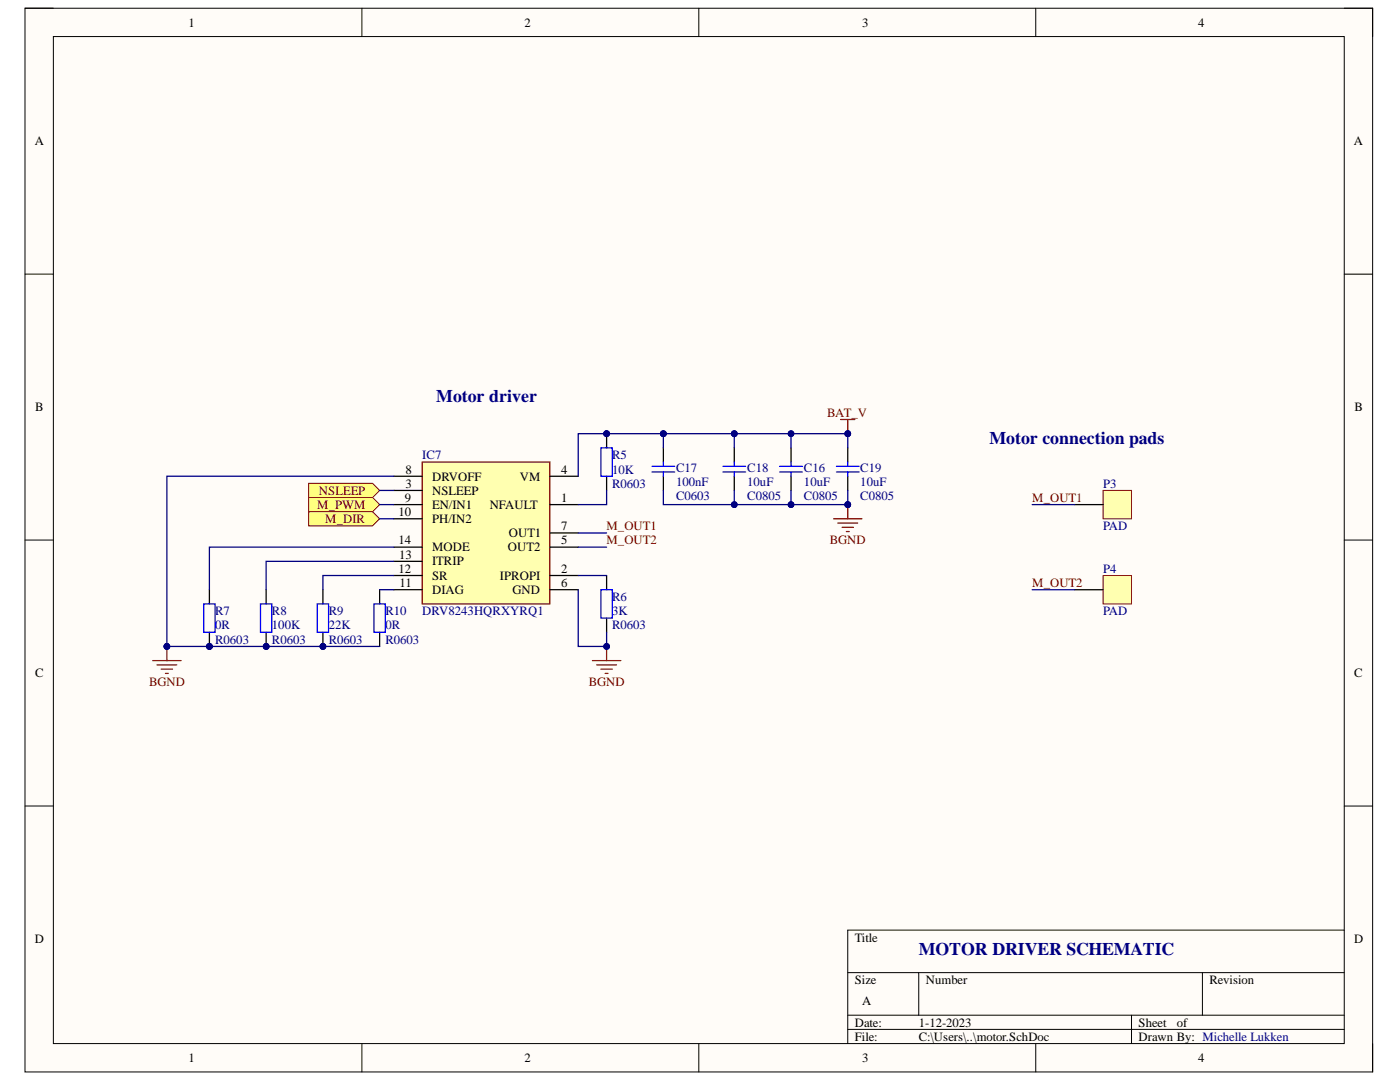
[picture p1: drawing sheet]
# Altium schematic sheet motor.SchDoc
size A; SheetNumber: 3; SheetTotal: 3; SPICEModelCacheKFHQGXDF: <root> / <DocumentId>KFHQGXDF</DocumentId> / </root>

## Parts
C16  Capacitance: 10uF  [C0805]
C17  Capacitance: 100nF  [C0603]
C18  Capacitance: 10uF  [C0805]
C19  Capacitance: 10uF  [C0805]
IC7  DRV8243HQRXYRQ1  [DRV8243HQRXYRQ1]
P3  PAD  [PAD]
P4  PAD  [PAD]
R5  10K  [R0603]
R6  3K  [R0603]
R7  0R  [R0603]
R8  100K  [R0603]
R9  22K  [R0603]
R10  0R  [R0603]

## Ports
M_DIR (in, see top_overview[6B]), M_PWM (in, see top_overview[6B]), NSLEEP (in, see top_overview[6B])

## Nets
BAT_V: C16.2 C17.2 C18.2 C19.2 IC7.4(VM) R5.2
BGND: C16.1 C17.1 C18.1 C19.1 IC7.6(GND) IC7.8(DRVOFF) R6.1 R7.1 R8.1 R9.1 R10.1
M_DIR: IC7.10(PH/IN2) ; port M_DIR
M_OUT1: IC7.7(OUT1) P3.1(PAD)
M_OUT2: IC7.5(OUT2) P4.1(PAD)
M_PWM: IC7.9(EN/IN1) ; port M_PWM
NSLEEP: IC7.3(NSLEEP) ; port NSLEEP
NetIC7_1: IC7.1(NFAULT) R5.1
NetIC7_2: IC7.2(IPROPI) R6.2
NetIC7_11: IC7.11(DIAG) R10.2
NetIC7_12: IC7.12(SR) R9.2
NetIC7_13: IC7.13(ITRIP) R8.2
NetIC7_14: IC7.14(MODE) R7.2

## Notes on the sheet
- Motor driver
- Motor connection pads
- MOTOR DRIVER SCHEMATIC
- Michelle Lukken
